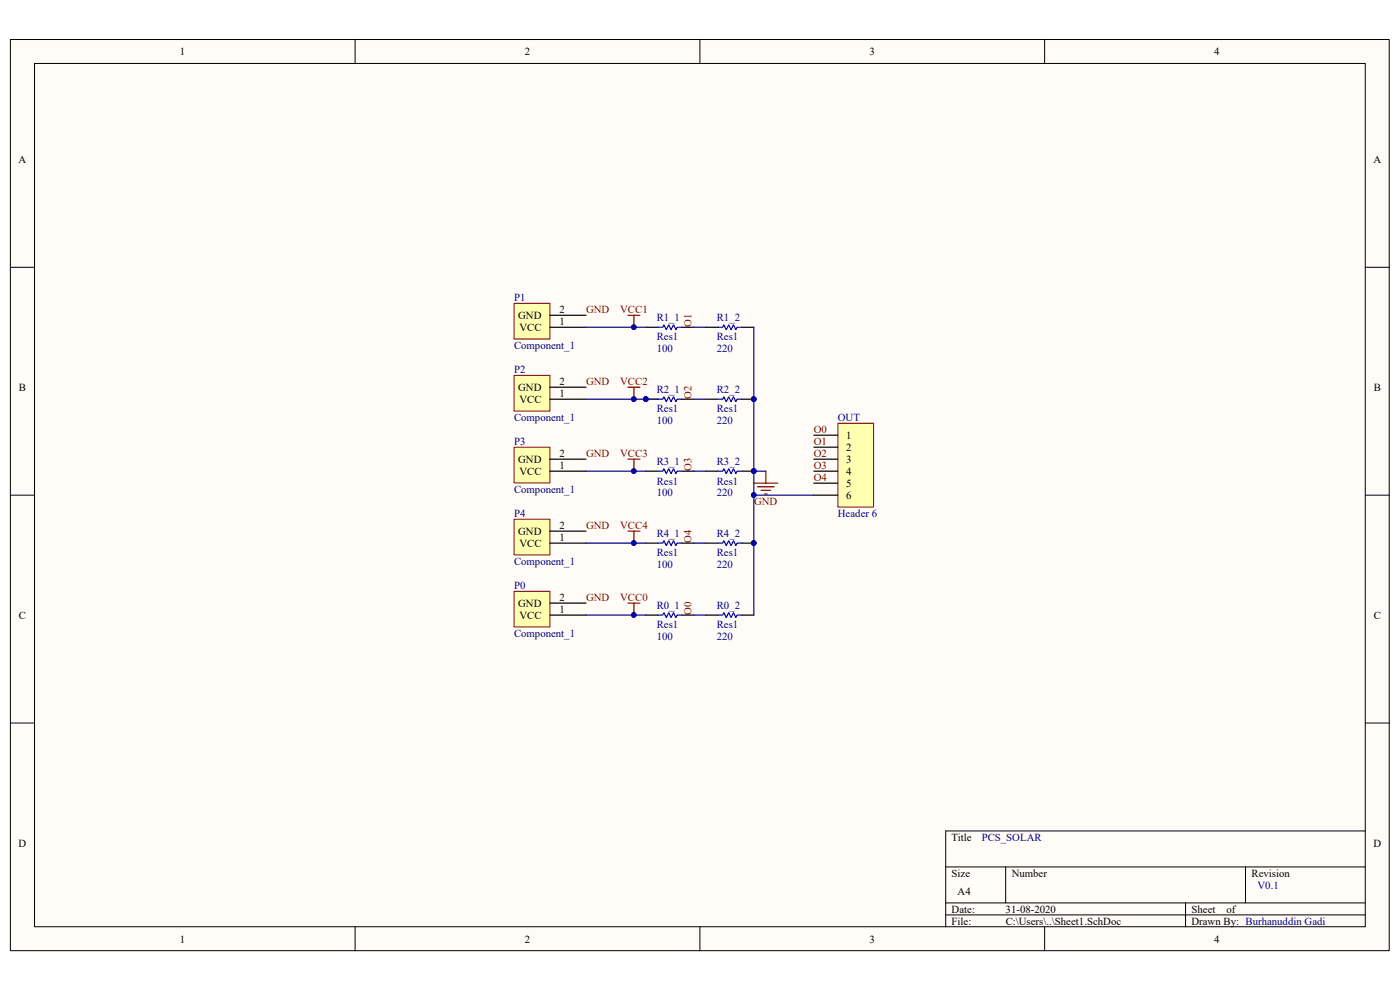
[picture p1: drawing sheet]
<svg xmlns="http://www.w3.org/2000/svg" width="297mm" height="210mm" viewBox="0 0 297 210" stroke-linecap="round" stroke-linejoin="round" font-family="sans-serif">
<path d="M2.2 8.4h292.5v193.3h-292.5z" fill="#fffcf8"/>
<path d="M2.2 8.4h292.5v193.3h-292.5z" fill="none" stroke="#000" stroke-width=".21"/>
<path d="M7.4 13.5h282.2v183.1h-282.2z" fill="#fffcf8"/>
<g fill="none" stroke="#000" stroke-width=".21">
<path d="M7.3 13.5h282.3v183.1h-282.3zM75.3 8.4v5.1M148.5 8.4v5.1M221.6 8.4v5.1M2.2 56.7h5.1M289.7 56.7h5.1M2.2 105h5.1M289.7 105h5.1M2.2 153.4h5.1M289.7 153.4h5.1M289.7 176.3h-89.1v20.3M75.3 196.6v5.1"/>
<path d="M148.5 196.6v5.1M200.6 183.9h89.1M200.6 191.5h89.1M200.6 194.1h89.1M213.4 183.9v7.6M221.6 196.6v5.1M251.5 191.5v5.1M264.2 183.9v7.6"/>
</g>
<path d="M109.1 64.4h7.6v7.5h-7.6z" fill="#ffffb0"/>
<path d="M109.1 64.3h7.6v7.6h-7.6z" fill="none" stroke="#800000" stroke-width=".21"/>
<path d="M116.7 69.4h7.6M116.7 66.9h7.6" fill="none" stroke="#000" stroke-width=".25"/>
<path d="M109.1 79.7h7.6v7.5h-7.6z" fill="#ffffb0"/>
<path d="M109.1 79.6h7.6v7.6h-7.6z" fill="none" stroke="#800000" stroke-width=".21"/>
<path d="M116.7 84.7h7.6M116.7 82.1h7.6" fill="none" stroke="#000" stroke-width=".25"/>
<path d="M109.1 94.9h7.6v7.5h-7.6z" fill="#ffffb0"/>
<path d="M109.1 94.9h7.6v7.5h-7.6z" fill="none" stroke="#800000" stroke-width=".21"/>
<path d="M116.7 100h7.6M116.7 97.4h7.6" fill="none" stroke="#000" stroke-width=".25"/>
<path d="M109.1 110.2h7.6v7.5h-7.6z" fill="#ffffb0"/>
<path d="M109.1 110.2h7.6v7.5h-7.6z" fill="none" stroke="#800000" stroke-width=".21"/>
<path d="M116.7 115.2h7.6M116.7 112.7h7.6" fill="none" stroke="#000" stroke-width=".25"/>
<path d="M109.1 125.5h7.6v7.5h-7.6z" fill="#ffffb0"/>
<path d="M109.1 125.4h7.6v7.6h-7.6z" fill="none" stroke="#800000" stroke-width=".21"/>
<g fill="none" stroke="#000" stroke-width=".25">
<path d="M137 69.4h2.6M144.7 69.4h2.5M149.8 69.4h2.5M157.4 69.4h2.5M137 84.7h2.6M137 100h2.6M144.7 84.7h2.5M144.7 100h2.5M149.8 84.7h2.5M149.8 100h2.5M157.4 84.7h2.5M157.4 100h2.5"/>
<path d="M137 115.2h2.6M144.7 115.2h2.5M149.8 115.2h2.5M157.4 115.2h2.5M116.7 130.5h7.6M116.7 127.9h7.6M137 130.5h2.6M144.7 130.5h2.5M149.8 130.5h2.5M157.4 130.5h2.5"/>
</g>
<path d="M139.6 69.4h1l.2-.5 .6 1 .5-1 .5 1 .5-1 .5 1 .2-.5h1.1M152.3 69.4h1l.3-.5 .5 1 .5-1 .5 1 .5-1 .5 1 .3-.5h1M139.6 84.7h1l.2-.5 .6 1 .5-1 .5 1 .5-1 .5 1 .2-.5h1.1M139.6 100h1l.2-.6 .6 1.1 .5-1.1 .5 1.1 .5-1.1 .5 1.1 .2-.5h1.1M152.3 84.7h1l.3-.5 .5 1 .5-1 .5 1 .5-1 .5 1 .3-.5h1M152.3 100h1l.3-.6 .5 1.1 .5-1.1 .5 1.1 .5-1.1 .5 1.1 .3-.5h1M139.6 115.2h1l.2-.5 .6 1 .5-1 .5 1 .5-1 .5 1 .2-.5h1.1M152.3 115.2h1l.3-.5 .5 1 .5-1 .5 1 .5-1 .5 1 .3-.5h1M139.6 130.5h1l.2-.5 .6 1 .5-1 .5 1 .5-1 .5 1 .2-.5h1.1M152.3 130.5h1l.3-.5 .5 1 .5-1 .5 1 .5-1 .5 1 .3-.5h1" fill="none" stroke="#00f" stroke-width=".25"/>
<g fill="#000080" stroke="#000080" stroke-width=".21">
<circle cx="137" cy="84.7" r=".48"/>
<circle cx="159.9" cy="84.7" r=".48"/>
<circle cx="159.9" cy="99.9" r=".48"/>
<circle cx="159.9" cy="115.2" r=".48"/>
<circle cx="134.5" cy="69.4" r=".48"/>
<circle cx="134.5" cy="84.7" r=".48"/>
<circle cx="134.5" cy="99.9" r=".48"/>
<circle cx="134.5" cy="115.2" r=".48"/>
<circle cx="134.5" cy="130.5" r=".48"/>
</g>
<g fill="none" stroke="#800000" stroke-width=".25">
<path d="M133.2 66.9h2.6M134.5 66.9v2.5M133.2 82.1h2.6M133.2 97.4h2.6M134.5 82.1v2.6M134.5 97.4v2.6M162.5 100v2.5M133.2 112.7h2.6M134.5 112.7v2.5M159.9 102.5h5.1M160.7 103.3h3.6M161.5 104h2"/>
<path d="M162.2 104.8h.5M133.2 127.9h2.6M134.5 127.9v2.6"/>
</g>
<path d="M147.2 69.4h2.6M147.2 84.7h2.6M147.2 100h2.6M159.9 100h2.6M147.2 115.2h2.6M147.2 130.5h2.6" fill="none" stroke="#000080" stroke-width=".25"/>
<path d="M177.8 89.8h7.5v17.8h-7.5z" fill="#ffffb0"/>
<path d="M177.8 89.8h7.5v17.8h-7.5z" fill="none" stroke="#800000" stroke-width=".21"/>
<path d="M172.6 92.3h5.1M172.6 94.9h5.1M172.6 97.4h5.1M172.6 100h5.1M172.6 102.5h5.1M172.6 105h5.1" fill="none" stroke="#000" stroke-width=".25"/>
<path d="M124.3 69.4h12.7M159.9 69.4v61.1M124.3 100h12.7M124.3 84.7h15.3M124.3 115.2h12.7M159.9 105h12.7M124.3 130.5h12.7" fill="none" stroke="#000080" stroke-width=".25"/>
<g fill="#000080" stroke="#000080" stroke-width=".21">
<circle cx="159.9" cy="84.7" r=".48"/>
<circle cx="159.9" cy="99.9" r=".48"/>
<circle cx="159.9" cy="105" r=".48"/>
<circle cx="159.9" cy="115.2" r=".48"/>
<circle cx="134.5" cy="130.5" r=".48"/>
<circle cx="134.5" cy="115.2" r=".48"/>
<circle cx="134.5" cy="99.9" r=".48"/>
<circle cx="134.5" cy="84.7" r=".48"/>
<circle cx="137" cy="84.7" r=".48"/>
<circle cx="134.5" cy="69.4" r=".48"/>
</g>
<g font-size="2.3">
<text x="38.2" y="11.7">1</text>
<text x="111.3" y="11.7">2</text>
<text x="184.5" y="11.7">3</text>
<text x="257.6" y="11.7">4</text>
<text x="3.9" y="34.6">A</text>
<text x="291.4" y="34.6">A</text>
<text x="109.9" y="67.6">GND</text>
<text x="110.2" y="70.2">VCC</text>
<text x="118.7" y="68.9">1</text>
<text x="118.7" y="66.4">2</text>
<text x="4" y="82.9">B</text>
<text x="109.9" y="82.9">GND</text>
<text x="118.7" y="81.7">2</text>
<text x="291.5" y="82.9">B</text>
<text x="110.2" y="85.5">VCC</text>
<text x="118.7" y="84.2">1</text>
<text x="179.5" y="93.1">1</text>
<text x="179.5" y="95.6">2</text>
<text x="109.9" y="98.2">GND</text>
<text x="110.2" y="100.7">VCC</text>
<text x="118.7" y="99.4">1</text>
<text x="118.7" y="96.9">2</text>
<text x="179.5" y="98.2">3</text>
<text x="179.5" y="100.7">4</text>
<text x="179.5" y="103.3">5</text>
<text x="179.5" y="105.8">6</text>
<text x="109.9" y="113.5">GND</text>
<text x="118.7" y="112.2">2</text>
<text x="110.2" y="116">VCC</text>
<text x="118.7" y="114.7">1</text>
<text x="4" y="131.3">C</text>
<text x="109.9" y="128.7">GND</text>
<text x="110.2" y="131.3">VCC</text>
<text x="118.7" y="130">1</text>
<text x="118.7" y="127.4">2</text>
<text x="291.5" y="131.3">C</text>
<text x="3.9" y="179.6">D</text>
<text x="201.9" y="178.3">Title</text>
<text x="291.4" y="179.6">D</text>
<text x="201.9" y="186">Size</text>
<text x="214.6" y="186">Number</text>
<text x="265.5" y="186">Revision</text>
<text x="203.2" y="189.8">A4</text>
<text x="201.9" y="193.6">Date:</text>
<text x="201.9" y="196.1">File:</text>
<text x="213.3" y="193.6">31-08-2020</text>
<text x="213.4" y="196.1">C:\Users\..\Sheet1.SchDoc</text>
<text x="252.8" y="193.6">Sheet</text>
<text x="252.8" y="196.1">Drawn By: Burhanuddin Gadi</text>
<text x="260.2" y="193.6">of</text>
<text x="38.2" y="199.9">1</text>
<text x="111.3" y="199.9">2</text>
<text x="184.5" y="199.9">3</text>
<text x="257.6" y="199.9">4</text>
</g>
<g font-size="2.3" fill="#000080">
<text x="109.1" y="63.8">P1</text>
<text x="139.3" y="68.2">R1_1</text>
<text x="152.1" y="68.2">R1_2</text>
<text x="109.1" y="74">Component_1</text>
<text x="139.3" y="74.8">100</text>
<text x="139.3" y="72.2">Res1</text>
<text x="152.1" y="74.8">220</text>
<text x="152.1" y="72.2">Res1</text>
<text x="109.1" y="79.1">P2</text>
<text x="139.3" y="83.4">R2_1</text>
<text x="152.1" y="83.4">R2_2</text>
<text x="109.1" y="89.3">Component_1</text>
<text x="139.3" y="87.5">Res1</text>
<text x="152.1" y="87.5">Res1</text>
<text x="177.8" y="89.3">OUT</text>
<text x="109.1" y="94.4">P3</text>
<text x="139.3" y="90">100</text>
<text x="152.1" y="90">220</text>
<text x="139.3" y="98.7">R3_1</text>
<text x="152.1" y="98.7">R3_2</text>
<text x="109.1" y="104.6">Component_1</text>
<text x="139.3" y="105.3">100</text>
<text x="139.3" y="102.8">Res1</text>
<text x="152.1" y="105.3">220</text>
<text x="152.1" y="102.8">Res1</text>
<text x="109.1" y="109.6">P4</text>
<text x="139.3" y="114">R4_1</text>
<text x="152.1" y="114">R4_2</text>
<text x="177.8" y="109.6">Header 6</text>
<text x="109.1" y="119.8">Component_1</text>
<text x="139.3" y="118">Res1</text>
<text x="152.1" y="118">Res1</text>
<text x="109.1" y="124.9">P0</text>
<text x="139.3" y="120.6">100</text>
<text x="152.1" y="120.6">220</text>
<text x="139.3" y="129.2">R0_1</text>
<text x="152.1" y="129.2">R0_2</text>
<text x="109.1" y="135.1">Component_1</text>
<text x="139.3" y="135.8">100</text>
<text x="139.3" y="133.3">Res1</text>
<text x="152.1" y="135.8">220</text>
<text x="152.1" y="133.3">Res1</text>
<text x="208.3" y="178.3">PCS_SOLAR</text>
<text x="266.8" y="188.5">V0.1</text>
</g>
<g font-size="2.3" fill="#800000">
<text x="124.3" y="66.4">GND</text>
<text x="131.6" y="66.4">VCC1</text>
<text x="146.7" y="69.4" transform="rotate(-90 146.7 69.4)">O1</text>
<text x="124.3" y="81.7">GND</text>
<text x="131.6" y="81.7">VCC2</text>
<text x="146.7" y="84.7" transform="rotate(-90 146.7 84.7)">O2</text>
<text x="172.6" y="91.8">O0</text>
<text x="172.6" y="94.4">O1</text>
<text x="124.3" y="96.9">GND</text>
<text x="131.6" y="96.9">VCC3</text>
<text x="146.7" y="100" transform="rotate(-90 146.7 100)">O3</text>
<text x="172.6" y="102">O4</text>
<text x="172.6" y="96.9">O2</text>
<text x="172.6" y="99.4">O3</text>
<text x="160" y="107.1">GND</text>
<text x="124.3" y="112.2">GND</text>
<text x="131.6" y="112.2">VCC4</text>
<text x="146.7" y="115.2" transform="rotate(-90 146.7 115.2)">O4</text>
<text x="124.3" y="127.4">GND</text>
<text x="131.6" y="127.4">VCC0</text>
<text x="146.7" y="130.5" transform="rotate(-90 146.7 130.5)">O0</text>
</g>
</svg>
